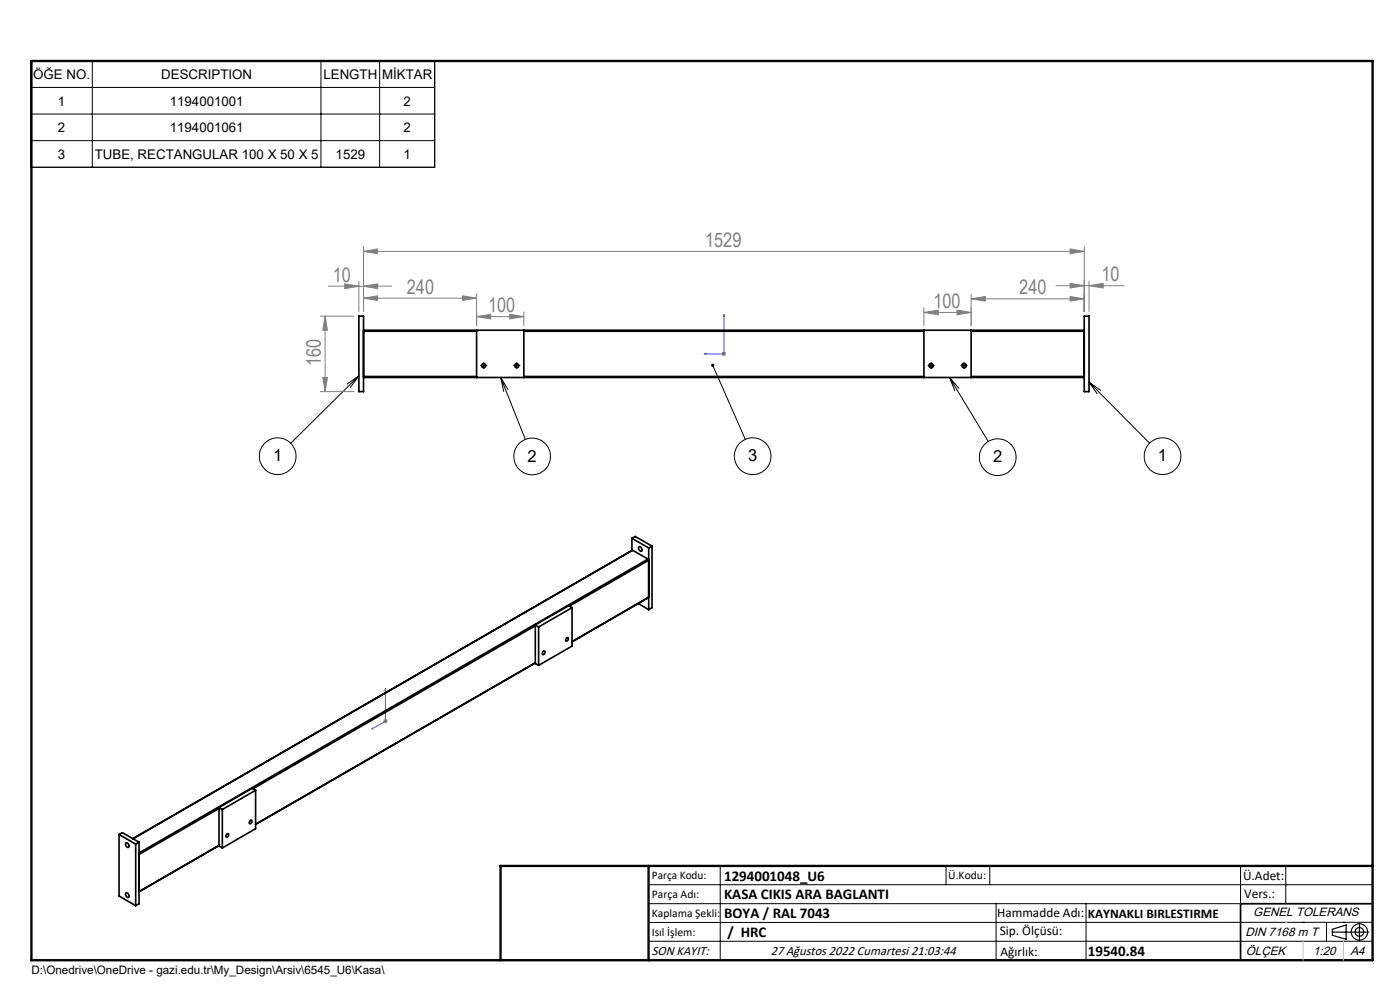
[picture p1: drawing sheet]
<svg xmlns="http://www.w3.org/2000/svg" width="297mm" height="210mm" viewBox="0 0 297 210" stroke-linecap="round" stroke-linejoin="round" font-family="sans-serif">
<g fill="none" stroke="#000" stroke-width=".21">
<path d="M6.5 12.9h85.7v22.6h-85.7zM6.5 18.5h85.7M19.6 12.9v22.6M68.1 12.9v22.6M80.5 12.9v22.6M6.5 24.2h85.7M6.5 29.8h85.7M76.1 79.7l-14.4 14.3M76.1 79.7l-1.8 2.5M76.1 79.7l-2.5 1.8M102.4 77.6h.5M102.6 77.3v.5"/>
<path d="M109.4 77.6h.5M109.6 77.3v.5M151.2 77.5l6.9 15.7M197 77.7a.51 .51 0 0 1 .5-.6 .51 .51 0 0 1 .5 .5 .51 .51 0 0 1-.6 .5M197.3 77.6h.5M197.5 77.3v.5M204 77.7a.5 .5 0 0 1 .5-.6 .5 .5 0 0 1 .5 .5 .5 .5 0 0 1-.6 .5M204.3 77.6h.5M204.5 77.3v.5M106.2 80.1l5.2 13.1M106.2 80.1l1.6 2.5M106.2 80.1l.7 2.9"/>
<path d="M201.4 80.1l8.3 13.6M201.4 80.1l2 2.3M201.4 80.1l1.2 2.8M231 81.1l12.9 12.9M231 81.1l2.5 1.7M231 81.1l1.8 2.4M137.6 187.7h153.6M137.6 191.7h153.6M137.6 199.7h153.6M152.8 183.7v20M200.7 183.7v4M210 183.7v4"/>
<path d="M211.3 191.7v12M230.4 191.7v12M263.2 183.7v20M272.8 183.7v8M276.4 195.6h.1M281.4 195.6v4.1M285 195.6h.1M291.2 195.6l-153.6 .1"/>
<circle cx="58.9" cy="96.8" r="3.9"/>
<circle cx="112.9" cy="96.8" r="3.9"/>
<circle cx="159.7" cy="96.8" r="3.9"/>
<circle cx="211.7" cy="97" r="3.9"/>
<circle cx="246.6" cy="96.8" r="3.9"/>
</g>
<g fill="none" stroke="#000" stroke-width=".25">
<path d="M282.6 197.7h7.8M282.6 197.1l3-.9v3l-3-.8zM288.4 195.8v3.8M106.2 203.7h185"/>
<circle cx="288.4" cy="197.7" r="1.74"/>
<circle cx="288.4" cy="197.7" r=".93"/>
</g>
<path d="M149.4 75.1l.4-.1v.2zM153.6 66.7v8.4h-4.2M153.6 66.7l.1 .4h-.2zM78.8 154.7l.3-.3v.2zM81.8 146.1v.3l-.1 .1zM81.8 146.1v6.9l-3 1.7" fill="none" stroke="#00f" stroke-width=".21"/>
<g fill="none" stroke="#808080" stroke-width=".21">
<path d="M76.1 59.7v6.4M77.1 53.3l3-.5v1zM77.1 52.3v13.8M77.1 53.3h152.9M227 52.8l3 .5-3 .5zM230 52.3v13.8M231 59.6v6.5M68 67.1h7.1M69 67.1v16M69 67.1l.5 3h-1zM69.6 60.7h13.5M73.1 60.2l3 .5-3 .5z"/>
<path d="M77.1 60.7l3-.5v1zM77.1 63.2l3-.4v.9zM77.1 63.2h24M98.1 62.8l3 .4-3 .5zM101.1 67.2l3-.5v1zM101.1 62.3v6.8M101.1 67.2h10M108.1 66.7l3 .5-3 .5zM111.1 66.2v2.9M153.1 75.1h1M153.2 74.7l.7 .7M153.6 74.6v1"/>
<path d="M153.9 74.7l-.7 .7M196 66.3l3-.5v1zM196 65.3v3.8M196 66.3h10M203 65.8l3 .5-3 .5zM206 63.4l3-.5v1zM206 62.4v6.7M206 63.4h24M224 60.6h14.5M227 60.1l3 .5-3 .5zM227 62.9l3 .5-3 .5zM231 60.6l3-.5v1z"/>
<path d="M68 83.1h7.1M68.5 80.1h1l-.5 3zM81.3 153h1M81.4 152.6l.7 .7M81.8 152.5v.9M82.1 152.6l-.7 .7"/>
</g>
<g fill="none" stroke="#000" stroke-width=".21" stroke-dasharray="15.2 1.3 1.3 1.3">
<path d="M102.1 77.5h-.1M102.6 77v-.1M102.6 78v.2M103.1 77.5h.2M109.1 77.5h-.1M109.6 77v-.1M109.6 78v.2M110.1 77.5h.2M197 77.5h-.1M197.5 77v-.1M197.5 78v.2M198 77.5h.2"/>
<path d="M204 77.5h-.1M204.5 77v-.1M204.5 78v.2M205 77.5h.2"/>
</g>
<path d="M291.2 191.7h-28v12" fill="none" stroke="#000" stroke-width=".35"/>
<path d="M6.7 12.9h284.5v190.8h-284.5zM137.6 183.7v20M291.2 183.7h-185v20" fill="none" stroke="#000" stroke-width=".5"/>
<path d="M276.4 199.7v4M285 199.7v4" fill="none" stroke="#c0c0c0" stroke-width=".21"/>
<path d="M272.8 195.6h.1" fill="none" stroke="#c0c0c0" stroke-width=".25"/>
<path d="M151 77.2l.2 .3-.1-.3a.33 .33 0 0 1 .4 .3 .33 .33 0 0 1-.5 .3 .33 .33 0 0 1 0-.6z" fill="#000"/>
<g fill="#00f">
<path d="M149.4 75.1l.4 .1v-.2zM153.6 66.7l-.1 .4h.2z"/>
<path d="M78.8 154.7l.3-.1v-.2zM81.8 146.1l-.1 .4 .1-.1z"/>
</g>
<g fill="#808080">
<path d="M203 65.8l3 .5-3 .5zM196 66.3l3-.5v1z"/>
<path d="M77.1 53.3l3-.5v1zM227 52.8l3 .5-3 .5zM73.1 60.2l3 .5-3 .5zM77.1 60.7l3-.5v1zM77.1 63.2l3-.4v.9zM98.1 62.8l3 .4-3 .5zM101.1 67.2l3-.5v1zM108.1 66.7l3 .5-3 .5zM227 60.1l3 .5-3 .5zM231 60.6l3-.5v1zM206 63.4l3-.5v1zM227 62.9l3 .5-3 .5z"/>
<path d="M68.5 80.1h1l-.5 3zM69 67.1l.5 3h-1z"/>
</g>
<g fill="none" stroke="#000" stroke-width=".35">
<path d="M76.1 67.1h1v16h-1zM77.1 70.1h152.9M77.1 79.9h24M77.1 70.3h24M101.1 70.1v10M111.1 70.1v10M111.1 79.9h84.9M111.1 70.3h84.9M196 70.1v10M206 70.1v10M206 79.9h24M206 70.3h24"/>
<path d="M230 67.1h1v16h-1zM77.1 80.1h152.9M134.1 114.2v2.5M134.1 114.2l3.5 2M134.1 114.2l.7-.4 3.5 2M134.2 116.7l-106 61.2M134.2 116.7l3.3 1.9M135.6 115.9a.6 .6 0 0 1 .5 .4 .6 .6 0 0 1-.1 .6 .69 .69 0 0 1-.4-1zM137.5 118.6l.1 .2-16.8 9.8M137.5 118.6l-108 62.3M137.6 116.2v13.1M138.3 115.8v13.1l-.7 .4"/>
<path d="M138.3 115.8l-.7 .4M113.6 132.6l.7 .4M113.6 132.6v8.1l.7 .4M113.6 132.7l-59.9 34.6M114.3 133v8.1M115.1 138.3l.3-.2a.37 .37 0 0 1 .1 .5 .37 .37 0 0 1-.5 .1zM120.2 135.4l.2-.2a.37 .37 0 0 1 .1 .6 .37 .37 0 0 1-.5 .1zM121.4 136.1l16.2-9.4-16.2 9.5M121.4 128.9l-.7-.4-7.1 4.1M121.4 128.9l-7.1 4.1M121.4 128.9v8.1l-7.1 4.1M135.4 128l2.2 1.3"/>
<path d="M113.6 140.6l-59.4 34.3M113.6 140.6l-59.4 34.2M25.3 177l3.5 2.1M25.3 177l.7-.4 3.5 2M25.3 177v13.1l3.5 2M26.7 178.8a.55 .55 0 0 1 .6 .3 .55 .55 0 0 1-.1 .7 .74 .74 0 0 1-.5-1zM28.8 179.1v13M29.5 178.6v13.1l-.7 .4M29.5 178.6l-.7 .5M46.5 179.4l-17 9.8M46.5 171.3l.7 .4M46.5 171.3v8.2l.7 .4"/>
<path d="M46.5 171.5l-17 9.7M46.5 179.3l-17 9.8M47.2 171.7v8.2M48.1 176.9l.2-.1a.37 .37 0 0 1 .1 .5 .37 .37 0 0 1-.5 .2zM53.2 174h.1a.37 .37 0 0 1 .1 .5 .37 .37 0 0 1-.5 .1zM54.2 167.6v8.2l-7 4.1M54.2 167.6l-7 4.1M54.2 167.6l-.7-.4-7 4.1M26.7 189.5a.55 .55 0 0 1 .6 .2 .55 .55 0 0 1-.1 .7 .74 .74 0 0 1-.5-.9z"/>
<circle cx="102.6" cy="77.6" r=".43"/>
<circle cx="109.6" cy="77.6" r=".43"/>
<circle cx="197.5" cy="77.6" r=".42"/>
<circle cx="204.5" cy="77.6" r=".43"/>
</g>
<g font-size="4.2" fill="#808080">
<text x="149.6" y="52.3">1529</text>
<text x="70.6" y="59.8">10</text>
<text x="233.7" y="59.6">10</text>
<text x="86.3" y="62.3">240</text>
<text x="198" y="65.3">100</text>
<text x="216.2" y="62.4">240</text>
<text x="103.6" y="66.2">100</text>
<text x="68" y="77.7" transform="rotate(-90 68 77.7)">160</text>
</g>
<g font-size="3.5">
<text x="57.9" y="97.9">1</text>
<text x="111.9" y="97.9">2</text>
<text x="158.7" y="97.9">3</text>
<text x="210.7" y="98.1">2</text>
<text x="245.7" y="97.9">1</text>
</g>
<g font-size="3.2">
<text x="153.6" y="190.8">KASA CIKIS ARA BAGLANTI</text>
<text x="153.6" y="186.8">1294001048_U6</text>
<text x="153.6" y="194.8">BOYA / RAL 7043</text>
<text x="154.3" y="198.8">/ HRC</text>
<text x="230.8" y="202.8">19540.84</text>
</g>
<g font-size="2.8">
<text x="7" y="16.8">ÖĞE NO.</text>
<text x="34.2" y="16.8">DESCRIPTION</text>
<text x="68.6" y="16.8">LENGTH</text>
<text x="81.1" y="16.8">MİKTAR</text>
<text x="12.3" y="22.4">1</text>
<text x="36" y="22.4">1194001001</text>
<text x="85.6" y="22.4">2</text>
<text x="12.3" y="28.1">2</text>
<text x="36" y="28.1">1194001061</text>
<text x="85.6" y="28.1">2</text>
<text x="12.3" y="33.7">3</text>
<text x="20.1" y="33.7">TUBE, RECTANGULAR 100 X 50 X 5</text>
<text x="71.2" y="33.7">1529</text>
<text x="85.6" y="33.7">1</text>
<text x="263.7" y="186.7">Ü.Adet:</text>
<text x="263.9" y="190.5">Vers.:</text>
<text x="211.5" y="194.5">Hammadde Adı:</text>
<text x="230.8" y="194.7">KAYNAKLI BIRLESTIRME</text>
<text x="138.3" y="202.6">SON KAYIT:</text>
<text x="163.5" y="202.6">27 Ağustos 2022 Cumartesi 21:03:44</text>
<text x="212.1" y="198.4">Sip. Ölçüsü:</text>
<text x="212.2" y="202.7">Ağırlık:</text>
</g>
<g font-size="2.6">
<text x="265.9" y="194.4">GENEL TOLERANS</text>
<text x="264.2" y="198.5">DIN 7168 m T</text>
<text x="264.3" y="202.6">ÖLÇEK</text>
<text x="278.5" y="202.6">1:20</text>
<text x="286.5" y="202.6">A4</text>
</g>
<g font-size="2.5">
<text x="138.3" y="186.4">Parça Kodu:</text>
<text x="138.3" y="190.5">Parça Adı:</text>
<text x="201.2" y="186.5">Ü.Kodu:</text>
<text x="138.3" y="194.5">Kaplama Şekli:</text>
<text x="138.3" y="198.6">Isıl İşlem:</text>
<text x="6.7" y="206.7">D:\Onedrive\OneDrive - gazi.edu.tr\My_Design\Arsiv\6545_U6\Kasa\</text>
</g>
</svg>
